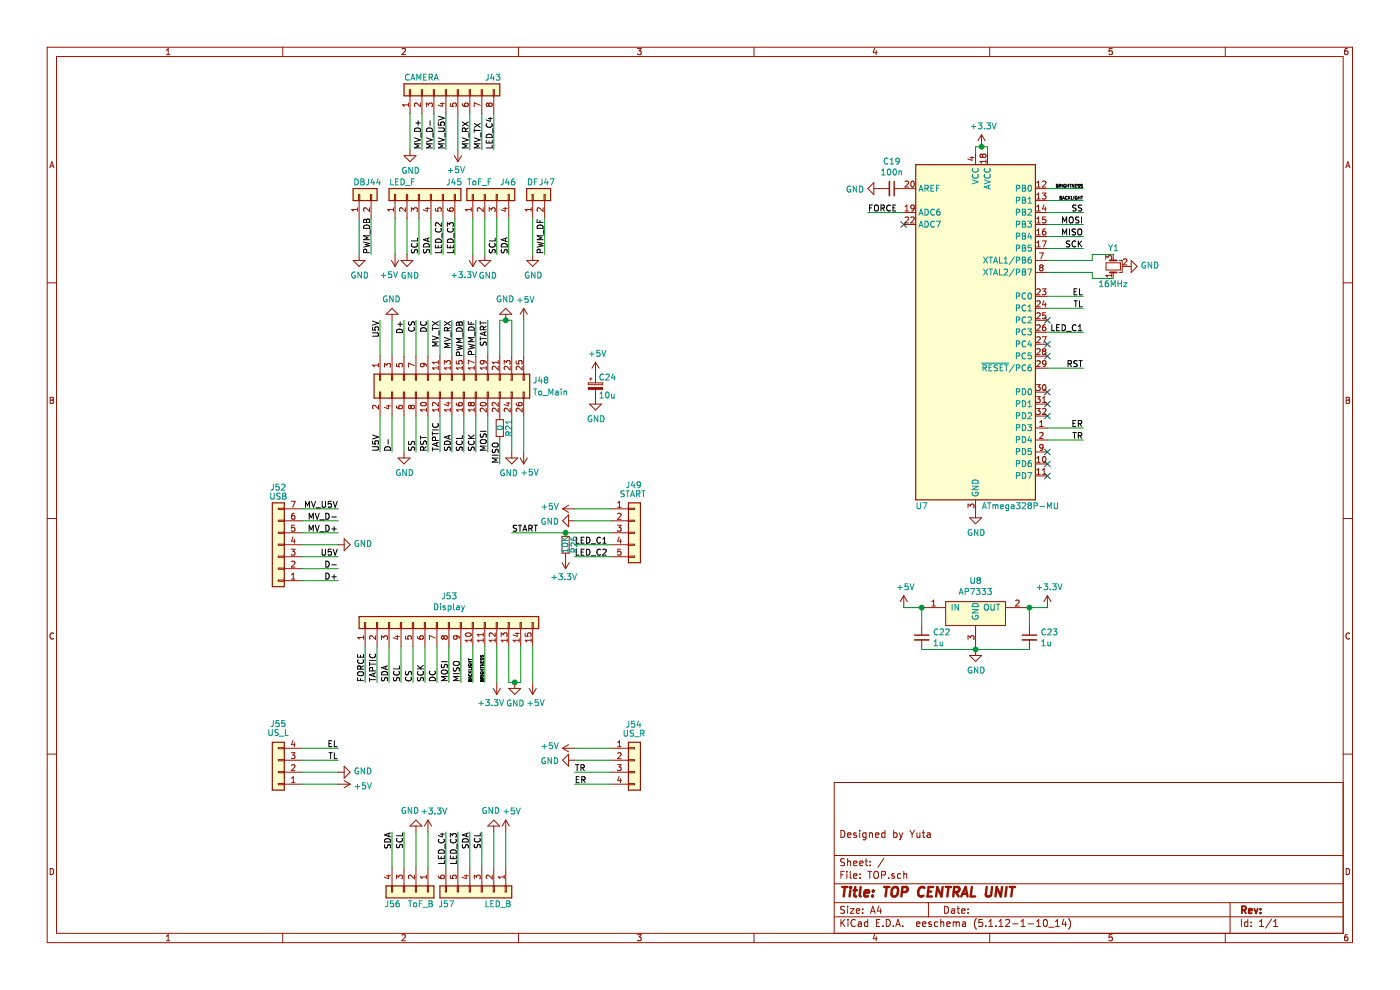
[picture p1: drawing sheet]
EESchema Schematic File Version 4
EELAYER 30 0
EELAYER END
$Descr A4 11693 8268
encoding utf-8
Sheet 1 1
Title "TOP CENTRAL UNIT"
Date ""
Rev ""
Comp ""
Comment1 "Designed by Yuta"
Comment2 ""
Comment3 ""
Comment4 ""
$EndDescr
$Comp
L Device:CP_Small C24
U 1 1
P 4975 3225
F 0 "C24" H 5000 3300 50  0000 L CNN
F 1 "10u" H 5000 3150 50  0000 L CNN
F 2 "module:CAPACITOR_φ4" H 4975 3225 50  0001 C CNN
F 3 "~" H 4975 3225 50  0001 C CNN
	1    4975 3225
	1    0    0    -1  
$EndComp
$Comp
L Device:R_Small R21
U 1 1
P 4175 3575
F 0 "R21" V 4250 3500 50  0000 L CNN
F 1 "0" V 4175 3550 50  0000 L CNN
F 2 "module:1005" H 4175 3575 50  0001 C CNN
F 3 "~" H 4175 3575 50  0001 C CNN
	1    4175 3575
	1    0    0    -1  
$EndComp
Wire Wire Line
	9125 2325 9125 2275
Wire Wire Line
	9125 2125 9125 2175
$Comp
L Device:C_Small C19
U 1 1
P 7450 1575
F 0 "C19" V 7221 1575 50  0000 C CNN
F 1 "100n" V 7312 1575 50  0000 C CNN
F 2 "module:1005" H 7450 1575 50  0001 C CNN
F 3 "~" H 7450 1575 50  0001 C CNN
	1    7450 1575
	0    1    1    0   
$EndComp
$Comp
L Device:R_Small R26
U 1 1
P 4725 4550
F 0 "R26" V 4650 4475 50  0000 L CNN
F 1 "10K" V 4725 4475 50  0000 L CNN
F 2 "module:1005" H 4725 4550 50  0001 C CNN
F 3 "~" H 4725 4550 50  0001 C CNN
	1    4725 4550
	-1   0    0    1   
$EndComp
Wire Wire Line
	7700 5225 7700 5075
Wire Wire Line
	8150 5425 7700 5425
Connection ~ 8150 5425
Wire Wire Line
	8600 5425 8150 5425
Wire Wire Line
	8600 5075 8600 5225
$Comp
L Device:C_Small C23
U 1 1
P 8600 5325
F 0 "C23" H 8692 5371 50  0000 L CNN
F 1 "1u" H 8692 5280 50  0000 L CNN
F 2 "module:1005" H 8600 5325 50  0001 C CNN
F 3 "~" H 8600 5325 50  0001 C CNN
	1    8600 5325
	1    0    0    -1  
$EndComp
$Comp
L Device:C_Small C22
U 1 1
P 7700 5325
F 0 "C22" H 7792 5371 50  0000 L CNN
F 1 "1u" H 7792 5280 50  0000 L CNN
F 2 "module:1005" H 7700 5325 50  0001 C CNN
F 3 "~" H 7700 5325 50  0001 C CNN
	1    7700 5325
	1    0    0    -1  
$EndComp
$Comp
L myLibrary:AP7333 U8
U 1 1
P 8150 5125
F 0 "U8" H 8150 5400 50  0000 C CNN
F 1 "AP7333" H 8150 5309 50  0000 C CNN
F 2 "module:Q_SOT-23" H 8150 5125 50  0001 C CNN
F 3 "" H 8150 5125 50  0001 C CNN
	1    8150 5125
	1    0    0    -1  
$EndComp
$Comp
L forJAPAN-rescue:ATmega328P-MU-MCU_Microchip_ATmega U7
U 1 1
P 8150 2775
F 0 "U7" H 7700 1325 50  0000 C CNN
F 1 "ATmega328P-MU" H 8525 1325 50  0000 C CNN
F 2 "module:VQFN-32-5x5mm_P0.5mm" H 8150 2775 50  0001 C CIN
F 3 "http://ww1.microchip.com/downloads/en/DeviceDoc/ATmega328_P%20AVR%20MCU%20with%20picoPower%20Technology%20Data%20Sheet%2040001984A.pdf" H 8150 2775 50  0001 C CNN
	1    8150 2775
	1    0    0    -1  
$EndComp
$Comp
L Connector_Generic:Conn_01x04 J56
U 1 1
P 3475 7450
F 0 "J56" V 3575 7325 50  0000 R CNN
F 1 "ToF_B" V 3575 7600 50  0000 R CNN
F 2 "module:PH-ST04" H 3475 7450 50  0001 C CNN
F 3 "~" H 3475 7450 50  0001 C CNN
	1    3475 7450
	0    1    1    0   
$EndComp
$Comp
L Connector_Generic:Conn_01x06 J57
U 1 1
P 4025 7450
F 0 "J57" V 4125 7225 50  0000 R CNN
F 1 "LED_B" V 4125 7700 50  0000 R CNN
F 2 "module:PH-ST06" H 4025 7450 50  0001 C CNN
F 3 "~" H 4025 7450 50  0001 C CNN
	1    4025 7450
	0    1    1    0   
$EndComp
$Comp
L Connector_Generic:Conn_01x04 J54
U 1 1
P 5300 6350
F 0 "J54" H 5225 6650 50  0000 L CNN
F 1 "US_R" H 5200 6575 50  0000 L CNN
F 2 "module:PH-ST04" H 5300 6350 50  0001 C CNN
F 3 "~" H 5300 6350 50  0001 C CNN
	1    5300 6350
	1    0    0    -1  
$EndComp
$Comp
L Connector_Generic:Conn_01x04 J55
U 1 1
P 2325 6450
F 0 "J55" H 2325 6050 50  0000 C CNN
F 1 "US_L" H 2325 6125 50  0000 C CNN
F 2 "module:PH-ST04" H 2325 6450 50  0001 C CNN
F 3 "~" H 2325 6450 50  0001 C CNN
	1    2325 6450
	-1   0    0    1   
$EndComp
$Comp
L Connector_Generic:Conn_01x15 J53
U 1 1
P 3750 5200
F 0 "J53" V 3967 5196 50  0000 C CNN
F 1 "Display" V 3876 5196 50  0000 C CNN
F 2 "module:FFC 15P" H 3750 5200 50  0001 C CNN
F 3 "~" H 3750 5200 50  0001 C CNN
	1    3750 5200
	0    -1   -1   0   
$EndComp
$Comp
L Connector_Generic:Conn_01x05 J49
U 1 1
P 5300 4450
F 0 "J49" H 5225 4850 50  0000 L CNN
F 1 "START" H 5175 4775 50  0000 L CNN
F 2 "module:PH-ST05" H 5300 4450 50  0001 C CNN
F 3 "~" H 5300 4450 50  0001 C CNN
	1    5300 4450
	1    0    0    -1  
$EndComp
$Comp
L Connector_Generic:Conn_01x07 J52
U 1 1
P 2325 4550
F 0 "J52" H 2325 4075 50  0000 C CNN
F 1 "USB" H 2325 4150 50  0000 C CNN
F 2 "module:PH-ST07" H 2325 4550 50  0001 C CNN
F 3 "~" H 2325 4550 50  0001 C CNN
	1    2325 4550
	-1   0    0    1   
$EndComp
$Comp
L Connector_Generic:Conn_01x08 J43
U 1 1
P 3725 750
F 0 "J43" V 3825 425 50  0000 R CNN
F 1 "CAMERA" V 3825 1100 50  0000 R CNN
F 2 "module:PH-ST08" H 3725 750 50  0001 C CNN
F 3 "~" H 3725 750 50  0001 C CNN
	1    3725 750 
	0    -1   -1   0   
$EndComp
$Comp
L Connector_Generic:Conn_02x13_Odd_Even J48
U 1 1
P 3775 3175
F 0 "J48" V 3775 2500 50  0000 R CNN
F 1 "To_Main" V 3875 2500 50  0000 R CNN
F 2 "module:IDC_Header_Straight_26pins_P1.27mm" H 3775 3175 50  0001 C CNN
F 3 "~" H 3775 3175 50  0001 C CNN
F 4 "3220-26-0100-00" V 3775 3175 50  0001 C CNN "Part #"
F 5 "3230-26-0101-00" V 3775 3175 50  0001 C CNN "Paired conn"
F 6 "3754/26 300" V 3775 3175 50  0001 C CNN "Cable"
	1    3775 3175
	0    -1   1    0   
$EndComp
$Comp
L Connector_Generic:Conn_01x02 J47
U 1 1
P 4450 1625
F 0 "J47" V 4550 1575 50  0000 R CNN
F 1 "DF" V 4550 1675 50  0000 R CNN
F 2 "module:PH-ST02" H 4450 1625 50  0001 C CNN
F 3 "~" H 4450 1625 50  0001 C CNN
	1    4450 1625
	0    -1   -1   0   
$EndComp
$Comp
L Connector_Generic:Conn_01x04 J46
U 1 1
P 4050 1625
F 0 "J46" V 4150 1500 50  0000 R CNN
F 1 "ToF_F" V 4150 1775 50  0000 R CNN
F 2 "module:PH-ST04" H 4050 1625 50  0001 C CNN
F 3 "~" H 4050 1625 50  0001 C CNN
	1    4050 1625
	0    -1   -1   0   
$EndComp
$Comp
L Connector_Generic:Conn_01x06 J45
U 1 1
P 3500 1625
F 0 "J45" V 3600 1400 50  0000 R CNN
F 1 "LED_F" V 3600 1875 50  0000 R CNN
F 2 "module:PH-ST06" H 3500 1625 50  0001 C CNN
F 3 "~" H 3500 1625 50  0001 C CNN
	1    3500 1625
	0    -1   -1   0   
$EndComp
$Comp
L Connector_Generic:Conn_01x02 J44
U 1 1
P 3000 1625
F 0 "J44" V 3100 1575 50  0000 R CNN
F 1 "DB" V 3100 1675 50  0000 R CNN
F 2 "module:PH-ST02" H 3000 1625 50  0001 C CNN
F 3 "~" H 3000 1625 50  0001 C CNN
	1    3000 1625
	0    -1   -1   0   
$EndComp
$Comp
L Device:Crystal_GND2_Small Y1
U 1 1
P 9300 2225
F 0 "Y1" V 9450 2175 50  0000 L CNN
F 1 "16MHz" V 9150 2100 50  0000 L CNN
F 2 "module:CERALOCK" H 9300 2225 50  0001 C CNN
F 3 "~" H 9300 2225 50  0001 C CNN
F 4 "CSTNE16M0V530000R0" V 9300 2225 50  0001 C CNN "Part #"
	1    9300 2225
	0    -1   -1   0   
$EndComp
Wire Wire Line
	9300 2125 9125 2125
Wire Wire Line
	9300 2325 9125 2325
Wire Wire Line
	8750 1575 9050 1575
Text Label 9050 1575 2    25   ~ 0
BRIGHTNESS
Wire Wire Line
	8750 1675 9050 1675
Wire Wire Line
	8750 1775 9050 1775
Wire Wire Line
	8750 1875 9050 1875
Wire Wire Line
	8750 1975 9050 1975
Wire Wire Line
	8750 2075 9050 2075
Wire Wire Line
	8750 2175 9125 2175
Wire Wire Line
	8750 2275 9125 2275
Wire Wire Line
	8750 2475 9050 2475
Wire Wire Line
	8750 2575 9050 2575
Wire Wire Line
	8750 2775 9050 2775
Wire Wire Line
	8750 3075 9050 3075
Wire Wire Line
	8750 3575 9050 3575
Wire Wire Line
	8750 3675 9050 3675
Wire Wire Line
	7250 1775 7550 1775
Text Label 9050 1675 2    25   ~ 0
BACKLIGHT
Text Label 9050 1775 2    50   ~ 0
SS
Text Label 9050 1875 2    50   ~ 0
MOSI
Text Label 9050 1975 2    50   ~ 0
MISO
Text Label 9050 2075 2    50   ~ 0
SCK
Text Label 9050 2475 2    50   ~ 0
EL
Text Label 9050 2575 2    50   ~ 0
TL
Text Label 9050 2775 2    50   ~ 0
LED_C1
Text Label 9050 3075 2    50   ~ 0
RST
Text Label 9050 3575 2    50   ~ 0
ER
Text Label 9050 3675 2    50   ~ 0
TR
Text Label 7250 1775 0    50   ~ 0
FORCE
NoConn ~ 7550 1875
NoConn ~ 8750 2675
NoConn ~ 8750 2875
NoConn ~ 8750 2975
NoConn ~ 8750 3275
NoConn ~ 8750 3375
NoConn ~ 8750 3475
NoConn ~ 8750 3775
NoConn ~ 8750 3875
NoConn ~ 8750 3975
$Comp
L power:GND #PWR0101
U 1 1
P 9400 2225
F 0 "#PWR0101" H 9400 1975 50  0001 C CNN
F 1 "GND" V 9405 2097 50  0000 R CNN
F 2 "" H 9400 2225 50  0001 C CNN
F 3 "" H 9400 2225 50  0001 C CNN
	1    9400 2225
	0    -1   -1   0   
$EndComp
$Comp
L power:GND #PWR0102
U 1 1
P 8150 4275
F 0 "#PWR0102" H 8150 4025 50  0001 C CNN
F 1 "GND" H 8155 4102 50  0000 C CNN
F 2 "" H 8150 4275 50  0001 C CNN
F 3 "" H 8150 4275 50  0001 C CNN
	1    8150 4275
	1    0    0    -1  
$EndComp
$Comp
L power:GND #PWR0103
U 1 1
P 7350 1575
F 0 "#PWR0103" H 7350 1325 50  0001 C CNN
F 1 "GND" V 7355 1447 50  0000 R CNN
F 2 "" H 7350 1575 50  0001 C CNN
F 3 "" H 7350 1575 50  0001 C CNN
	1    7350 1575
	0    1    1    0   
$EndComp
$Comp
L power:+3.3V #PWR0104
U 1 1
P 8200 1225
F 0 "#PWR0104" H 8200 1075 50  0001 C CNN
F 1 "+3.3V" H 8215 1398 50  0000 C CNN
F 2 "" H 8200 1225 50  0001 C CNN
F 3 "" H 8200 1225 50  0001 C CNN
	1    8200 1225
	1    0    0    -1  
$EndComp
Wire Wire Line
	8150 1275 8150 1225
Wire Wire Line
	8150 1225 8200 1225
Wire Wire Line
	8250 1225 8250 1275
Connection ~ 8200 1225
Wire Wire Line
	8200 1225 8250 1225
$Comp
L power:GND #PWR0105
U 1 1
P 8150 5425
F 0 "#PWR0105" H 8150 5175 50  0001 C CNN
F 1 "GND" H 8155 5252 50  0000 C CNN
F 2 "" H 8150 5425 50  0001 C CNN
F 3 "" H 8150 5425 50  0001 C CNN
	1    8150 5425
	1    0    0    -1  
$EndComp
$Comp
L power:+3.3V #PWR0106
U 1 1
P 8750 5075
F 0 "#PWR0106" H 8750 4925 50  0001 C CNN
F 1 "+3.3V" H 8765 5248 50  0000 C CNN
F 2 "" H 8750 5075 50  0001 C CNN
F 3 "" H 8750 5075 50  0001 C CNN
	1    8750 5075
	1    0    0    -1  
$EndComp
Wire Wire Line
	8600 5075 8750 5075
Connection ~ 8600 5075
$Comp
L power:+5V #PWR0107
U 1 1
P 7550 5075
F 0 "#PWR0107" H 7550 4925 50  0001 C CNN
F 1 "+5V" H 7565 5248 50  0000 C CNN
F 2 "" H 7550 5075 50  0001 C CNN
F 3 "" H 7550 5075 50  0001 C CNN
	1    7550 5075
	1    0    0    -1  
$EndComp
Wire Wire Line
	7550 5075 7700 5075
Connection ~ 7700 5075
$Comp
L power:+5V #PWR0108
U 1 1
P 4975 3125
F 0 "#PWR0108" H 4975 2975 50  0001 C CNN
F 1 "+5V" H 4990 3298 50  0000 C CNN
F 2 "" H 4975 3125 50  0001 C CNN
F 3 "" H 4975 3125 50  0001 C CNN
	1    4975 3125
	1    0    0    -1  
$EndComp
$Comp
L power:GND #PWR0109
U 1 1
P 4975 3325
F 0 "#PWR0109" H 4975 3075 50  0001 C CNN
F 1 "GND" H 4980 3152 50  0000 C CNN
F 2 "" H 4975 3325 50  0001 C CNN
F 3 "" H 4975 3325 50  0001 C CNN
	1    4975 3325
	1    0    0    -1  
$EndComp
$Comp
L power:GND #PWR0110
U 1 1
P 3425 1250
F 0 "#PWR0110" H 3425 1000 50  0001 C CNN
F 1 "GND" H 3430 1077 50  0000 C CNN
F 2 "" H 3425 1250 50  0001 C CNN
F 3 "" H 3425 1250 50  0001 C CNN
	1    3425 1250
	1    0    0    -1  
$EndComp
$Comp
L power:GND #PWR0111
U 1 1
P 3000 2125
F 0 "#PWR0111" H 3000 1875 50  0001 C CNN
F 1 "GND" H 3005 1952 50  0000 C CNN
F 2 "" H 3000 2125 50  0001 C CNN
F 3 "" H 3000 2125 50  0001 C CNN
	1    3000 2125
	1    0    0    -1  
$EndComp
$Comp
L power:GND #PWR0112
U 1 1
P 3400 2125
F 0 "#PWR0112" H 3400 1875 50  0001 C CNN
F 1 "GND" H 3425 1950 50  0000 C CNN
F 2 "" H 3400 2125 50  0001 C CNN
F 3 "" H 3400 2125 50  0001 C CNN
	1    3400 2125
	1    0    0    -1  
$EndComp
$Comp
L power:GND #PWR0113
U 1 1
P 4050 2125
F 0 "#PWR0113" H 4050 1875 50  0001 C CNN
F 1 "GND" H 4075 1950 50  0000 C CNN
F 2 "" H 4050 2125 50  0001 C CNN
F 3 "" H 4050 2125 50  0001 C CNN
	1    4050 2125
	1    0    0    -1  
$EndComp
$Comp
L power:GND #PWR0114
U 1 1
P 4450 2125
F 0 "#PWR0114" H 4450 1875 50  0001 C CNN
F 1 "GND" H 4455 1952 50  0000 C CNN
F 2 "" H 4450 2125 50  0001 C CNN
F 3 "" H 4450 2125 50  0001 C CNN
	1    4450 2125
	1    0    0    -1  
$EndComp
$Comp
L power:+5V #PWR0115
U 1 1
P 3825 1250
F 0 "#PWR0115" H 3825 1100 50  0001 C CNN
F 1 "+5V" H 3840 1423 50  0000 C CNN
F 2 "" H 3825 1250 50  0001 C CNN
F 3 "" H 3825 1250 50  0001 C CNN
	1    3825 1250
	-1   0    0    1   
$EndComp
Wire Wire Line
	3425 950  3425 1250
Wire Wire Line
	3525 950  3525 1250
Wire Wire Line
	3625 950  3625 1250
Wire Wire Line
	3725 950  3725 1250
Wire Wire Line
	3825 950  3825 1250
Wire Wire Line
	3925 950  3925 1250
Wire Wire Line
	4025 950  4025 1250
Wire Wire Line
	4125 950  4125 1250
Text Label 3525 1250 1    50   ~ 0
MV_D+
Text Label 3625 1250 1    50   ~ 0
MV_D-
Text Label 3725 1250 1    50   ~ 0
MV_U5V
Text Label 3925 1250 1    50   ~ 0
MV_RX
Text Label 4025 1250 1    50   ~ 0
MV_TX
Text Label 4125 1250 1    50   ~ 0
LED_C4
$Comp
L power:+5V #PWR0116
U 1 1
P 3300 2125
F 0 "#PWR0116" H 3300 1975 50  0001 C CNN
F 1 "+5V" H 3350 2300 50  0000 C CNN
F 2 "" H 3300 2125 50  0001 C CNN
F 3 "" H 3300 2125 50  0001 C CNN
	1    3300 2125
	-1   0    0    1   
$EndComp
$Comp
L power:+3.3V #PWR0117
U 1 1
P 3950 2125
F 0 "#PWR0117" H 3950 1975 50  0001 C CNN
F 1 "+3.3V" H 4025 2300 50  0000 C CNN
F 2 "" H 3950 2125 50  0001 C CNN
F 3 "" H 3950 2125 50  0001 C CNN
	1    3950 2125
	-1   0    0    1   
$EndComp
Wire Wire Line
	3000 1825 3000 2125
Wire Wire Line
	3100 1825 3100 2125
Wire Wire Line
	3300 1825 3300 2125
Wire Wire Line
	3400 1825 3400 2125
Wire Wire Line
	3500 1825 3500 2125
Wire Wire Line
	3600 1825 3600 2125
Wire Wire Line
	3700 1825 3700 2125
Wire Wire Line
	3800 1825 3800 2125
Wire Wire Line
	3950 1825 3950 2125
Wire Wire Line
	4050 1825 4050 2125
Wire Wire Line
	4150 1825 4150 2125
Wire Wire Line
	4250 1825 4250 2125
Wire Wire Line
	4450 1825 4450 2125
Wire Wire Line
	4550 1825 4550 2125
Text Label 3100 2125 1    50   ~ 0
PWM_DB
Text Label 3500 2125 1    50   ~ 0
SCL
Text Label 3600 2125 1    50   ~ 0
SDA
Text Label 3700 2125 1    50   ~ 0
LED_C2
Text Label 3800 2125 1    50   ~ 0
LED_C3
Text Label 4150 2125 1    50   ~ 0
SCL
Text Label 4250 2125 1    50   ~ 0
SDA
Text Label 4550 2125 1    50   ~ 0
PWM_DF
Wire Wire Line
	3175 2975 3175 2675
Wire Wire Line
	3275 2675 3275 2975
Wire Wire Line
	3375 2975 3375 2675
Wire Wire Line
	3475 2675 3475 2975
Wire Wire Line
	3575 2975 3575 2675
Wire Wire Line
	3675 2675 3675 2975
Wire Wire Line
	3775 2975 3775 2675
Wire Wire Line
	3875 2675 3875 2975
Wire Wire Line
	3975 2975 3975 2675
Wire Wire Line
	4075 2675 4075 2975
Wire Wire Line
	4175 2675 4175 2975
Wire Wire Line
	4275 2975 4275 2675
Wire Wire Line
	4375 2975 4375 2675
Wire Wire Line
	4275 2675 4225 2675
$Comp
L power:GND #PWR0118
U 1 1
P 4225 2675
F 0 "#PWR0118" H 4225 2425 50  0001 C CNN
F 1 "GND" H 4230 2502 50  0000 C CNN
F 2 "" H 4225 2675 50  0001 C CNN
F 3 "" H 4225 2675 50  0001 C CNN
	1    4225 2675
	-1   0    0    1   
$EndComp
Connection ~ 4225 2675
Wire Wire Line
	4225 2675 4175 2675
$Comp
L power:GND #PWR0119
U 1 1
P 3275 2675
F 0 "#PWR0119" H 3275 2425 50  0001 C CNN
F 1 "GND" H 3280 2502 50  0000 C CNN
F 2 "" H 3275 2675 50  0001 C CNN
F 3 "" H 3275 2675 50  0001 C CNN
	1    3275 2675
	-1   0    0    1   
$EndComp
$Comp
L power:+5V #PWR0120
U 1 1
P 4375 2675
F 0 "#PWR0120" H 4375 2525 50  0001 C CNN
F 1 "+5V" H 4390 2848 50  0000 C CNN
F 2 "" H 4375 2675 50  0001 C CNN
F 3 "" H 4375 2675 50  0001 C CNN
	1    4375 2675
	1    0    0    -1  
$EndComp
Text Label 3175 2675 3    50   ~ 0
U5V
Text Label 3375 2675 3    50   ~ 0
D+
Text Label 3475 2675 3    50   ~ 0
CS
Text Label 3575 2675 3    50   ~ 0
DC
Text Label 3675 2675 3    50   ~ 0
MV_TX
Text Label 3775 2675 3    50   ~ 0
MV_RX
Text Label 3875 2675 3    50   ~ 0
PWM_DB
Text Label 3975 2675 3    50   ~ 0
PWM_DF
Text Label 4075 2675 3    50   ~ 0
START
Wire Wire Line
	4375 3475 4375 3775
Wire Wire Line
	4275 3475 4275 3775
Wire Wire Line
	4075 3475 4075 3775
Wire Wire Line
	3975 3475 3975 3775
Wire Wire Line
	3875 3475 3875 3775
Wire Wire Line
	3775 3475 3775 3775
Wire Wire Line
	3675 3475 3675 3775
Wire Wire Line
	3575 3475 3575 3775
Wire Wire Line
	3475 3475 3475 3775
Wire Wire Line
	3375 3475 3375 3775
Wire Wire Line
	3275 3475 3275 3775
Wire Wire Line
	3175 3475 3175 3775
Text Label 4175 3875 1    50   ~ 0
MISO
Wire Wire Line
	4175 3675 4175 3875
$Comp
L power:GND #PWR0121
U 1 1
P 4275 3775
F 0 "#PWR0121" H 4275 3525 50  0001 C CNN
F 1 "GND" H 4250 3600 50  0000 C CNN
F 2 "" H 4275 3775 50  0001 C CNN
F 3 "" H 4275 3775 50  0001 C CNN
	1    4275 3775
	1    0    0    -1  
$EndComp
$Comp
L power:GND #PWR0122
U 1 1
P 3375 3775
F 0 "#PWR0122" H 3375 3525 50  0001 C CNN
F 1 "GND" H 3380 3602 50  0000 C CNN
F 2 "" H 3375 3775 50  0001 C CNN
F 3 "" H 3375 3775 50  0001 C CNN
	1    3375 3775
	1    0    0    -1  
$EndComp
$Comp
L power:+5V #PWR0123
U 1 1
P 4375 3775
F 0 "#PWR0123" H 4375 3625 50  0001 C CNN
F 1 "+5V" H 4325 3950 50  0000 C CNN
F 2 "" H 4375 3775 50  0001 C CNN
F 3 "" H 4375 3775 50  0001 C CNN
	1    4375 3775
	-1   0    0    1   
$EndComp
Text Label 3175 3775 1    50   ~ 0
U5V
Text Label 3275 3775 1    50   ~ 0
D-
Text Label 3475 3775 1    50   ~ 0
SS
Text Label 3575 3775 1    50   ~ 0
RST
Text Label 3675 3775 1    50   ~ 0
TAPTIC
Text Label 3775 3775 1    50   ~ 0
SDA
Text Label 3875 3775 1    50   ~ 0
SCL
Text Label 3975 3775 1    50   ~ 0
SCK
Text Label 4075 3775 1    50   ~ 0
MOSI
Wire Wire Line
	2525 4250 2825 4250
Wire Wire Line
	2525 4350 2825 4350
Wire Wire Line
	2525 4450 2825 4450
Wire Wire Line
	2525 4550 2825 4550
Wire Wire Line
	2525 4650 2825 4650
Wire Wire Line
	2525 4750 2825 4750
Wire Wire Line
	2525 4850 2825 4850
Wire Wire Line
	4800 4250 5100 4250
Wire Wire Line
	4800 4350 5100 4350
Wire Wire Line
	4800 4650 5100 4650
Text Label 4800 4650 0    50   ~ 0
LED_C2
Text Label 4800 4550 0    50   ~ 0
LED_C1
$Comp
L power:+3.3V #PWR0124
U 1 1
P 4725 4650
F 0 "#PWR0124" H 4725 4500 50  0001 C CNN
F 1 "+3.3V" H 4740 4823 50  0000 C CNN
F 2 "" H 4725 4650 50  0001 C CNN
F 3 "" H 4725 4650 50  0001 C CNN
	1    4725 4650
	-1   0    0    1   
$EndComp
Text Label 4275 4450 0    50   ~ 0
START
$Comp
L power:+5V #PWR0125
U 1 1
P 4800 4250
F 0 "#PWR0125" H 4800 4100 50  0001 C CNN
F 1 "+5V" V 4815 4378 50  0000 L CNN
F 2 "" H 4800 4250 50  0001 C CNN
F 3 "" H 4800 4250 50  0001 C CNN
	1    4800 4250
	0    -1   -1   0   
$EndComp
$Comp
L power:GND #PWR0126
U 1 1
P 4800 4350
F 0 "#PWR0126" H 4800 4100 50  0001 C CNN
F 1 "GND" V 4805 4222 50  0000 R CNN
F 2 "" H 4800 4350 50  0001 C CNN
F 3 "" H 4800 4350 50  0001 C CNN
	1    4800 4350
	0    1    1    0   
$EndComp
$Comp
L power:GND #PWR0127
U 1 1
P 2825 4550
F 0 "#PWR0127" H 2825 4300 50  0001 C CNN
F 1 "GND" V 2830 4422 50  0000 R CNN
F 2 "" H 2825 4550 50  0001 C CNN
F 3 "" H 2825 4550 50  0001 C CNN
	1    2825 4550
	0    -1   -1   0   
$EndComp
Text Label 2825 4250 2    50   ~ 0
MV_U5V
Text Label 2825 4350 2    50   ~ 0
MV_D-
Text Label 2825 4450 2    50   ~ 0
MV_D+
Text Label 2825 4650 2    50   ~ 0
U5V
Text Label 2825 4750 2    50   ~ 0
D-
Text Label 2825 4850 2    50   ~ 0
D+
Wire Wire Line
	4250 5400 4250 5700
Wire Wire Line
	4250 5700 4300 5700
Wire Wire Line
	4350 5700 4350 5400
Wire Wire Line
	4450 5400 4450 5700
Wire Wire Line
	4150 5400 4150 5700
Wire Wire Line
	4050 5400 4050 5700
Wire Wire Line
	3950 5400 3950 5700
Wire Wire Line
	3850 5400 3850 5700
Wire Wire Line
	3750 5400 3750 5700
Wire Wire Line
	3650 5400 3650 5700
Wire Wire Line
	3550 5400 3550 5700
Wire Wire Line
	3450 5400 3450 5700
Wire Wire Line
	3350 5400 3350 5700
Wire Wire Line
	3250 5400 3250 5700
Wire Wire Line
	3150 5400 3150 5700
Wire Wire Line
	3050 5400 3050 5700
$Comp
L power:+5V #PWR0128
U 1 1
P 4450 5700
F 0 "#PWR0128" H 4450 5550 50  0001 C CNN
F 1 "+5V" H 4425 5875 50  0000 C CNN
F 2 "" H 4450 5700 50  0001 C CNN
F 3 "" H 4450 5700 50  0001 C CNN
	1    4450 5700
	-1   0    0    1   
$EndComp
$Comp
L power:GND #PWR0129
U 1 1
P 4300 5700
F 0 "#PWR0129" H 4300 5450 50  0001 C CNN
F 1 "GND" H 4305 5527 50  0000 C CNN
F 2 "" H 4300 5700 50  0001 C CNN
F 3 "" H 4300 5700 50  0001 C CNN
	1    4300 5700
	1    0    0    -1  
$EndComp
Connection ~ 4300 5700
Wire Wire Line
	4300 5700 4350 5700
$Comp
L power:+3.3V #PWR0130
U 1 1
P 4150 5700
F 0 "#PWR0130" H 4150 5550 50  0001 C CNN
F 1 "+3.3V" H 4200 5875 50  0000 C CNN
F 2 "" H 4150 5700 50  0001 C CNN
F 3 "" H 4150 5700 50  0001 C CNN
	1    4150 5700
	-1   0    0    1   
$EndComp
Text Label 4050 5700 1    25   ~ 0
BRIGHTNESS
Text Label 3950 5700 1    25   ~ 0
BACKLIGHT
Text Label 3850 5700 1    50   ~ 0
MISO
Text Label 3750 5700 1    50   ~ 0
MOSI
Text Label 3650 5700 1    50   ~ 0
DC
Text Label 3550 5700 1    50   ~ 0
SCK
Text Label 3450 5700 1    50   ~ 0
CS
Text Label 3350 5700 1    50   ~ 0
SCL
Text Label 3250 5700 1    50   ~ 0
SDA
Text Label 3150 5700 1    50   ~ 0
TAPTIC
Text Label 3050 5700 1    50   ~ 0
FORCE
Wire Wire Line
	2525 6250 2825 6250
Wire Wire Line
	2525 6350 2825 6350
Wire Wire Line
	2525 6450 2825 6450
Wire Wire Line
	2525 6550 2825 6550
Wire Wire Line
	5100 6250 4800 6250
Wire Wire Line
	5100 6350 4800 6350
Wire Wire Line
	5100 6450 4800 6450
Wire Wire Line
	4800 6550 5100 6550
$Comp
L power:GND #PWR0131
U 1 1
P 2825 6450
F 0 "#PWR0131" H 2825 6200 50  0001 C CNN
F 1 "GND" V 2830 6322 50  0000 R CNN
F 2 "" H 2825 6450 50  0001 C CNN
F 3 "" H 2825 6450 50  0001 C CNN
	1    2825 6450
	0    -1   -1   0   
$EndComp
$Comp
L power:GND #PWR0132
U 1 1
P 4800 6350
F 0 "#PWR0132" H 4800 6100 50  0001 C CNN
F 1 "GND" V 4805 6222 50  0000 R CNN
F 2 "" H 4800 6350 50  0001 C CNN
F 3 "" H 4800 6350 50  0001 C CNN
	1    4800 6350
	0    1    1    0   
$EndComp
$Comp
L power:+5V #PWR0133
U 1 1
P 4800 6250
F 0 "#PWR0133" H 4800 6100 50  0001 C CNN
F 1 "+5V" V 4815 6378 50  0000 L CNN
F 2 "" H 4800 6250 50  0001 C CNN
F 3 "" H 4800 6250 50  0001 C CNN
	1    4800 6250
	0    -1   -1   0   
$EndComp
$Comp
L power:+5V #PWR0134
U 1 1
P 2825 6550
F 0 "#PWR0134" H 2825 6400 50  0001 C CNN
F 1 "+5V" V 2840 6678 50  0000 L CNN
F 2 "" H 2825 6550 50  0001 C CNN
F 3 "" H 2825 6550 50  0001 C CNN
	1    2825 6550
	0    1    1    0   
$EndComp
Text Label 2825 6250 2    50   ~ 0
EL
Text Label 2825 6350 2    50   ~ 0
TL
Text Label 4800 6450 0    50   ~ 0
TR
Text Label 4800 6550 0    50   ~ 0
ER
Wire Wire Line
	3275 7250 3275 6950
Wire Wire Line
	3375 6950 3375 7250
Wire Wire Line
	3475 7250 3475 6950
Wire Wire Line
	3575 7250 3575 6950
Wire Wire Line
	3725 7250 3725 6950
Wire Wire Line
	3825 7250 3825 6950
Wire Wire Line
	3925 7250 3925 6950
Wire Wire Line
	4025 7250 4025 6950
Wire Wire Line
	4125 7250 4125 6950
Wire Wire Line
	4225 7250 4225 6950
$Comp
L power:GND #PWR0135
U 1 1
P 4125 6950
F 0 "#PWR0135" H 4125 6700 50  0001 C CNN
F 1 "GND" H 4150 6775 50  0000 C CNN
F 2 "" H 4125 6950 50  0001 C CNN
F 3 "" H 4125 6950 50  0001 C CNN
	1    4125 6950
	-1   0    0    1   
$EndComp
$Comp
L power:GND #PWR0136
U 1 1
P 3475 6950
F 0 "#PWR0136" H 3475 6700 50  0001 C CNN
F 1 "GND" H 3525 6775 50  0000 C CNN
F 2 "" H 3475 6950 50  0001 C CNN
F 3 "" H 3475 6950 50  0001 C CNN
	1    3475 6950
	-1   0    0    1   
$EndComp
$Comp
L power:+5V #PWR0137
U 1 1
P 4225 6950
F 0 "#PWR0137" H 4225 6800 50  0001 C CNN
F 1 "+5V" H 4275 7125 50  0000 C CNN
F 2 "" H 4225 6950 50  0001 C CNN
F 3 "" H 4225 6950 50  0001 C CNN
	1    4225 6950
	1    0    0    -1  
$EndComp
$Comp
L power:+3.3V #PWR0138
U 1 1
P 3575 6950
F 0 "#PWR0138" H 3575 6800 50  0001 C CNN
F 1 "+3.3V" H 3625 7125 50  0000 C CNN
F 2 "" H 3575 6950 50  0001 C CNN
F 3 "" H 3575 6950 50  0001 C CNN
	1    3575 6950
	1    0    0    -1  
$EndComp
Text Label 3275 6950 3    50   ~ 0
SDA
Text Label 3375 6950 3    50   ~ 0
SCL
Text Label 3725 6950 3    50   ~ 0
LED_C4
Text Label 3825 6950 3    50   ~ 0
LED_C3
Text Label 3925 6950 3    50   ~ 0
SDA
Text Label 4025 6950 3    50   ~ 0
SCL
Wire Wire Line
	4275 4450 4725 4450
Connection ~ 4725 4450
Wire Wire Line
	4725 4450 5100 4450
Wire Wire Line
	4800 4550 5100 4550
$EndSCHEMATC
